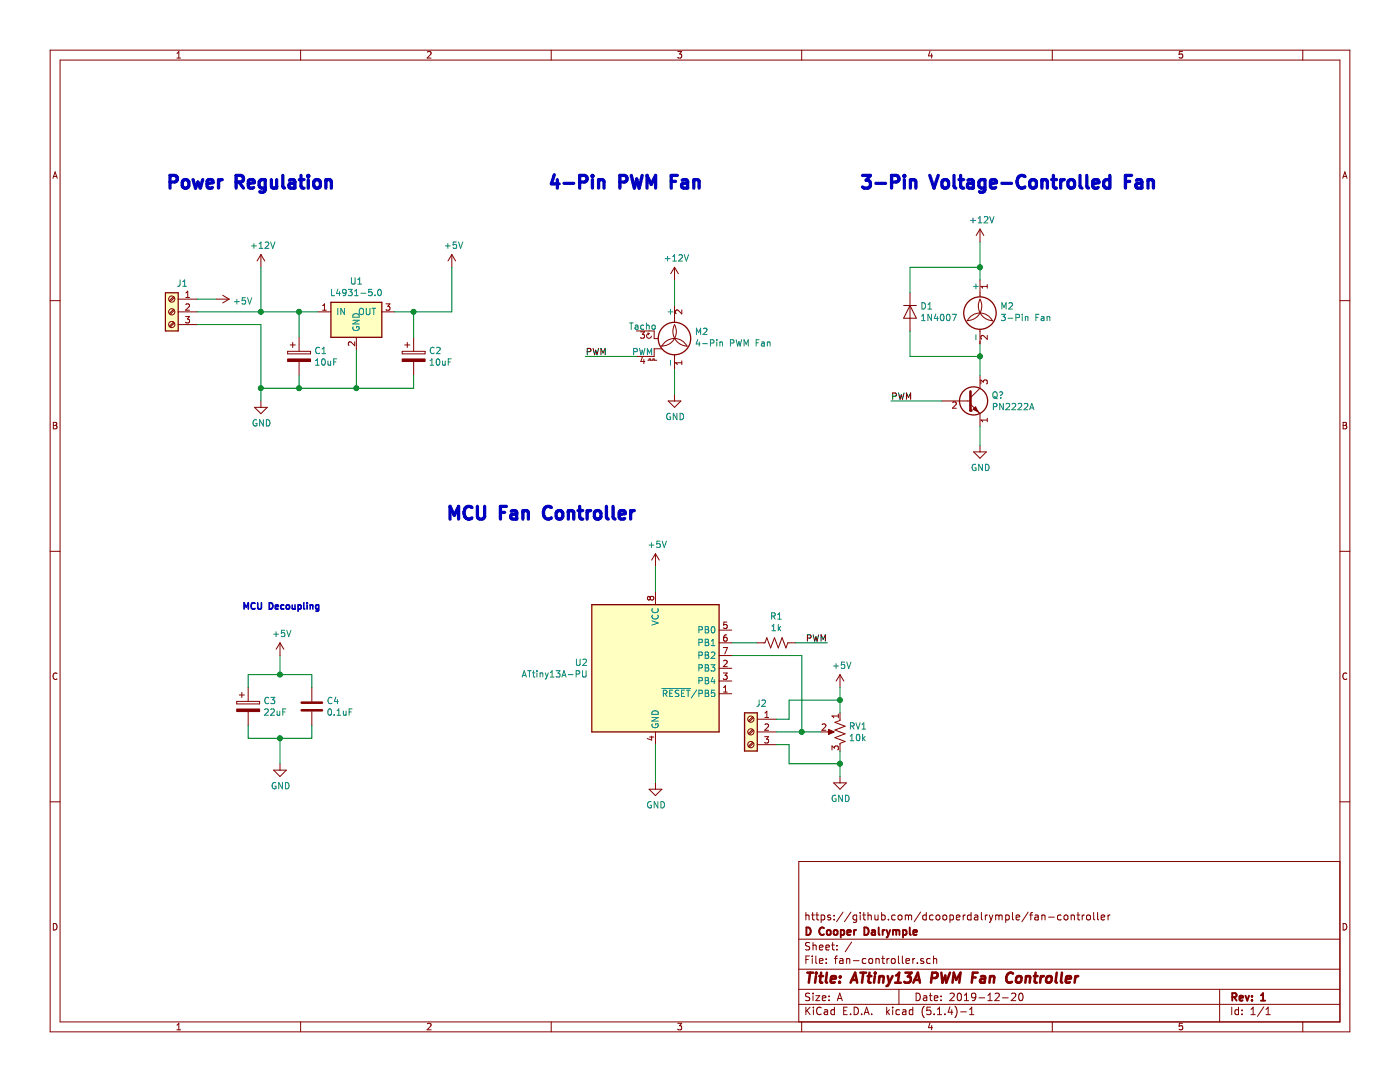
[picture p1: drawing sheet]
EESchema Schematic File Version 4
LIBS:fan-controller-cache
EELAYER 30 0
EELAYER END
$Descr A 11000 8500
encoding utf-8
Sheet 1 1
Title "ATtiny13A PWM Fan Controller"
Date "2019-12-20"
Rev "1"
Comp "D Cooper Dalrymple"
Comment1 "https://github.com/dcooperdalrymple/fan-controller"
Comment2 ""
Comment3 ""
Comment4 ""
$EndDescr
$Comp
L fan-controller:L4931-5.0 U1
U 1 1
P 2800 2450
F 0 "U1" H 2800 2692 50  0000 C CNN
F 1 "L4931-5.0" H 2800 2601 50  0000 C CNN
F 2 "" H 2800 2450 50  0001 C CNN
F 3 "" H 2800 2450 50  0001 C CNN
	1    2800 2450
	1    0    0    -1  
$EndComp
$Comp
L Connector:Screw_Terminal_01x03 J1
U 1 1
P 1350 2450
F 0 "J1" H 1268 2675 50  0000 C CNN
F 1 "Screw Terminal" H 1268 2676 50  0001 C CNN
F 2 "" H 1350 2450 50  0001 C CNN
F 3 "~" H 1350 2450 50  0001 C CNN
	1    1350 2450
	-1   0    0    -1  
$EndComp
$Comp
L Device:R_POT_US RV1
U 1 1
P 6600 5750
F 0 "RV1" H 6532 5796 50  0000 R CNN
F 1 "10k" H 6532 5705 50  0000 R CNN
F 2 "" H 6600 5750 50  0001 C CNN
F 3 "~" H 6600 5750 50  0001 C CNN
	1    6600 5750
	-1   0    0    -1  
$EndComp
$Comp
L Device:R_US R1
U 1 1
P 6100 5050
F 0 "R1" V 6305 5050 50  0000 C CNN
F 1 "1k" V 6214 5050 50  0000 C CNN
F 2 "" V 6140 5040 50  0001 C CNN
F 3 "~" H 6100 5050 50  0001 C CNN
	1    6100 5050
	0    -1   -1   0   
$EndComp
$Comp
L Device:CP C1
U 1 1
P 2350 2800
F 0 "C1" H 2468 2846 50  0000 L CNN
F 1 "10uF" H 2468 2755 50  0000 L CNN
F 2 "" H 2388 2650 50  0001 C CNN
F 3 "~" H 2350 2800 50  0001 C CNN
	1    2350 2800
	1    0    0    -1  
$EndComp
$Comp
L Device:CP C2
U 1 1
P 3250 2800
F 0 "C2" H 3368 2846 50  0000 L CNN
F 1 "10uF" H 3368 2755 50  0000 L CNN
F 2 "" H 3288 2650 50  0001 C CNN
F 3 "~" H 3250 2800 50  0001 C CNN
	1    3250 2800
	1    0    0    -1  
$EndComp
$Comp
L Device:CP C3
U 1 1
P 1950 5550
F 0 "C3" H 2068 5596 50  0000 L CNN
F 1 "22uF" H 2068 5505 50  0000 L CNN
F 2 "" H 1988 5400 50  0001 C CNN
F 3 "~" H 1950 5550 50  0001 C CNN
	1    1950 5550
	1    0    0    -1  
$EndComp
$Comp
L Device:C C4
U 1 1
P 2450 5550
F 0 "C4" H 2565 5596 50  0000 L CNN
F 1 "0.1uF" H 2565 5505 50  0000 L CNN
F 2 "" H 2488 5400 50  0001 C CNN
F 3 "~" H 2450 5550 50  0001 C CNN
	1    2450 5550
	1    0    0    -1  
$EndComp
$Comp
L power:+12V #PWR?
U 1 1
P 2050 2100
F 0 "#PWR?" H 2050 1950 50  0001 C CNN
F 1 "+12V" H 2065 2273 50  0000 C CNN
F 2 "" H 2050 2100 50  0001 C CNN
F 3 "" H 2050 2100 50  0001 C CNN
	1    2050 2100
	1    0    0    -1  
$EndComp
$Comp
L power:+5V #PWR?
U 1 1
P 3550 2100
F 0 "#PWR?" H 3550 1950 50  0001 C CNN
F 1 "+5V" H 3565 2273 50  0000 C CNN
F 2 "" H 3550 2100 50  0001 C CNN
F 3 "" H 3550 2100 50  0001 C CNN
	1    3550 2100
	1    0    0    -1  
$EndComp
$Comp
L power:GND #PWR?
U 1 1
P 2050 3150
F 0 "#PWR?" H 2050 2900 50  0001 C CNN
F 1 "GND" H 2055 2977 50  0000 C CNN
F 2 "" H 2050 3150 50  0001 C CNN
F 3 "" H 2050 3150 50  0001 C CNN
	1    2050 3150
	1    0    0    -1  
$EndComp
Wire Wire Line
	1550 2450 2050 2450
Wire Wire Line
	1550 2550 2050 2550
Connection ~ 2050 3050
Wire Wire Line
	2050 3050 2050 3150
Wire Wire Line
	2050 2450 2050 2100
Connection ~ 2050 2450
Wire Wire Line
	2050 2450 2350 2450
Wire Wire Line
	2050 2550 2050 3050
Wire Wire Line
	3100 2450 3250 2450
Wire Wire Line
	3250 2450 3250 2650
Wire Wire Line
	3250 2950 3250 3050
Wire Wire Line
	2050 3050 2350 3050
Wire Wire Line
	2800 2750 2800 3050
Connection ~ 2800 3050
Wire Wire Line
	2800 3050 3250 3050
Wire Wire Line
	2350 2450 2350 2650
Connection ~ 2350 2450
Wire Wire Line
	2350 2450 2500 2450
Wire Wire Line
	2350 2950 2350 3050
Connection ~ 2350 3050
Wire Wire Line
	2350 3050 2800 3050
Wire Wire Line
	3550 2100 3550 2450
Wire Wire Line
	3550 2450 3250 2450
Connection ~ 3250 2450
$Comp
L power:+5V #PWR?
U 1 1
P 1700 2350
F 0 "#PWR?" H 1700 2200 50  0001 C CNN
F 1 "+5V" V 1715 2478 50  0000 L CNN
F 2 "" H 1700 2350 50  0001 C CNN
F 3 "" H 1700 2350 50  0001 C CNN
	1    1700 2350
	0    1    1    0   
$EndComp
Wire Wire Line
	1700 2350 1550 2350
$Comp
L power:+5V #PWR?
U 1 1
P 5150 4450
F 0 "#PWR?" H 5150 4300 50  0001 C CNN
F 1 "+5V" H 5165 4623 50  0000 C CNN
F 2 "" H 5150 4450 50  0001 C CNN
F 3 "" H 5150 4450 50  0001 C CNN
	1    5150 4450
	1    0    0    -1  
$EndComp
$Comp
L power:GND #PWR?
U 1 1
P 5150 6150
F 0 "#PWR?" H 5150 5900 50  0001 C CNN
F 1 "GND" H 5155 5977 50  0000 C CNN
F 2 "" H 5150 6150 50  0001 C CNN
F 3 "" H 5150 6150 50  0001 C CNN
	1    5150 6150
	1    0    0    -1  
$EndComp
Wire Wire Line
	2450 5700 2450 5800
Wire Wire Line
	1950 5700 1950 5800
$Comp
L power:+5V #PWR?
U 1 1
P 2200 5150
F 0 "#PWR?" H 2200 5000 50  0001 C CNN
F 1 "+5V" H 2215 5323 50  0000 C CNN
F 2 "" H 2200 5150 50  0001 C CNN
F 3 "" H 2200 5150 50  0001 C CNN
	1    2200 5150
	1    0    0    -1  
$EndComp
Wire Wire Line
	2200 5150 2200 5300
Wire Wire Line
	2450 5300 2450 5400
Wire Wire Line
	1950 5300 1950 5400
Wire Wire Line
	5150 5850 5150 6150
Wire Wire Line
	1950 5800 2200 5800
Connection ~ 2200 5300
Wire Wire Line
	2200 5300 2450 5300
Wire Wire Line
	1950 5300 2200 5300
$Comp
L power:GND #PWR?
U 1 1
P 2200 6000
F 0 "#PWR?" H 2200 5750 50  0001 C CNN
F 1 "GND" H 2205 5827 50  0000 C CNN
F 2 "" H 2200 6000 50  0001 C CNN
F 3 "" H 2200 6000 50  0001 C CNN
	1    2200 6000
	1    0    0    -1  
$EndComp
Wire Wire Line
	2200 6000 2200 5800
Connection ~ 2200 5800
Wire Wire Line
	2200 5800 2450 5800
$Comp
L power:GND #PWR?
U 1 1
P 6600 6100
F 0 "#PWR?" H 6600 5850 50  0001 C CNN
F 1 "GND" H 6605 5927 50  0000 C CNN
F 2 "" H 6600 6100 50  0001 C CNN
F 3 "" H 6600 6100 50  0001 C CNN
	1    6600 6100
	1    0    0    -1  
$EndComp
Wire Wire Line
	6300 5750 6450 5750
$Comp
L power:+5V #PWR?
U 1 1
P 6600 5400
F 0 "#PWR?" H 6600 5250 50  0001 C CNN
F 1 "+5V" H 6615 5573 50  0000 C CNN
F 2 "" H 6600 5400 50  0001 C CNN
F 3 "" H 6600 5400 50  0001 C CNN
	1    6600 5400
	1    0    0    -1  
$EndComp
Wire Wire Line
	6300 5150 6300 5750
Wire Wire Line
	6600 5900 6600 6000
Wire Wire Line
	6600 5400 6600 5500
Wire Wire Line
	5750 5150 6300 5150
Connection ~ 6300 5750
Wire Wire Line
	5150 4650 5150 4450
$Comp
L Connector:Screw_Terminal_01x03 J2
U 1 1
P 5900 5750
F 0 "J2" H 5818 5975 50  0000 C CNN
F 1 "Screw Terminal" H 5818 5976 50  0001 C CNN
F 2 "" H 5900 5750 50  0001 C CNN
F 3 "~" H 5900 5750 50  0001 C CNN
	1    5900 5750
	-1   0    0    -1  
$EndComp
$Comp
L MCU_Microchip_ATtiny:ATtiny13A-PU U2
U 1 1
P 5150 5250
F 0 "U2" H 4621 5296 50  0000 R CNN
F 1 "ATtiny13A-PU" H 4621 5205 50  0000 R CNN
F 2 "Package_DIP:DIP-8_W7.62mm" H 5150 5250 50  0001 C CIN
F 3 "http://ww1.microchip.com/downloads/en/DeviceDoc/doc8126.pdf" H 5150 5250 50  0001 C CNN
	1    5150 5250
	1    0    0    -1  
$EndComp
Wire Wire Line
	6100 5750 6300 5750
Wire Wire Line
	6100 5650 6200 5650
Wire Wire Line
	6200 5650 6200 5500
Wire Wire Line
	6200 5500 6600 5500
Connection ~ 6600 5500
Wire Wire Line
	6600 5500 6600 5600
Wire Wire Line
	6100 5850 6200 5850
Wire Wire Line
	6200 5850 6200 6000
Wire Wire Line
	6200 6000 6600 6000
Connection ~ 6600 6000
Wire Wire Line
	6600 6000 6600 6100
$Comp
L power:+12V #PWR?
U 1 1
P 5300 2200
F 0 "#PWR?" H 5300 2050 50  0001 C CNN
F 1 "+12V" H 5315 2373 50  0000 C CNN
F 2 "" H 5300 2200 50  0001 C CNN
F 3 "" H 5300 2200 50  0001 C CNN
	1    5300 2200
	1    0    0    -1  
$EndComp
Wire Wire Line
	5300 2200 5300 2400
$Comp
L power:GND #PWR?
U 1 1
P 5300 3100
F 0 "#PWR?" H 5300 2850 50  0001 C CNN
F 1 "GND" H 5305 2927 50  0000 C CNN
F 2 "" H 5300 3100 50  0001 C CNN
F 3 "" H 5300 3100 50  0001 C CNN
	1    5300 3100
	1    0    0    -1  
$EndComp
Wire Wire Line
	5300 2900 5300 3100
Text Notes 1300 1500 0    100  ~ 20
Power Regulation
Text Notes 3500 4100 0    100  ~ 20
MCU Fan Controller
Text Notes 1900 4800 0    50   ~ 10
MCU Decoupling
$Comp
L Motor:Fan_4pin M2
U 1 1
P 5300 2700
F 0 "M2" H 5458 2796 50  0000 L CNN
F 1 "4-Pin PWM Fan" H 5458 2705 50  0000 L CNN
F 2 "" H 5300 2710 50  0001 C CNN
F 3 "http://www.formfactors.org/developer%5Cspecs%5Crev1_2_public.pdf" H 5300 2710 50  0001 C CNN
	1    5300 2700
	1    0    0    -1  
$EndComp
$Comp
L Motor:Fan M2
U 1 1
P 7700 2500
F 0 "M2" H 7858 2596 50  0000 L CNN
F 1 "3-Pin Fan" H 7858 2505 50  0000 L CNN
F 2 "" H 7700 2510 50  0001 C CNN
F 3 "~" H 7700 2510 50  0001 C CNN
	1    7700 2500
	1    0    0    -1  
$EndComp
$Comp
L Diode:1N4007 D1
U 1 1
P 7150 2450
F 0 "D1" V 7104 2529 50  0000 L CNN
F 1 "1N4007" V 7195 2529 50  0000 L CNN
F 2 "Diode_THT:D_DO-41_SOD81_P10.16mm_Horizontal" H 7150 2275 50  0001 C CNN
F 3 "http://www.vishay.com/docs/88503/1n4001.pdf" H 7150 2450 50  0001 C CNN
	1    7150 2450
	0    1    1    0   
$EndComp
Wire Wire Line
	7700 2100 7700 2200
Wire Wire Line
	7700 2700 7700 2800
Wire Wire Line
	7150 2300 7150 2100
Wire Wire Line
	7150 2100 7700 2100
Wire Wire Line
	7150 2600 7150 2800
Wire Wire Line
	7150 2800 7700 2800
Text Label 6500 5050 2    50   ~ 0
PWM
Wire Wire Line
	5000 2800 4600 2800
Text Label 4600 2800 0    50   ~ 0
PWM
Wire Wire Line
	5950 5050 5750 5050
Wire Wire Line
	6250 5050 6500 5050
$Comp
L power:+12V #PWR?
U 1 1
P 7700 1900
F 0 "#PWR?" H 7700 1750 50  0001 C CNN
F 1 "+12V" H 7715 2073 50  0000 C CNN
F 2 "" H 7700 1900 50  0001 C CNN
F 3 "" H 7700 1900 50  0001 C CNN
	1    7700 1900
	1    0    0    -1  
$EndComp
Wire Wire Line
	7700 1900 7700 2100
Connection ~ 7700 2100
$Comp
L Transistor_BJT:PN2222A Q?
U 1 1
P 7600 3150
F 0 "Q?" H 7790 3196 50  0000 L CNN
F 1 "PN2222A" H 7790 3105 50  0000 L CNN
F 2 "Package_TO_SOT_THT:TO-92_Inline" H 7800 3075 50  0001 L CIN
F 3 "http://www.fairchildsemi.com/ds/PN/PN2222A.pdf" H 7600 3150 50  0001 L CNN
	1    7600 3150
	1    0    0    -1  
$EndComp
Wire Wire Line
	7700 2800 7700 2950
Connection ~ 7700 2800
$Comp
L power:GND #PWR?
U 1 1
P 7700 3500
F 0 "#PWR?" H 7700 3250 50  0001 C CNN
F 1 "GND" H 7705 3327 50  0000 C CNN
F 2 "" H 7700 3500 50  0001 C CNN
F 3 "" H 7700 3500 50  0001 C CNN
	1    7700 3500
	1    0    0    -1  
$EndComp
Wire Wire Line
	7700 3350 7700 3500
Wire Wire Line
	7400 3150 7000 3150
Text Label 7000 3150 0    50   ~ 0
PWM
Text Notes 4300 1500 0    100  ~ 20
4-Pin PWM Fan
Text Notes 6750 1500 0    100  ~ 20
3-Pin Voltage-Controlled Fan
$EndSCHEMATC
